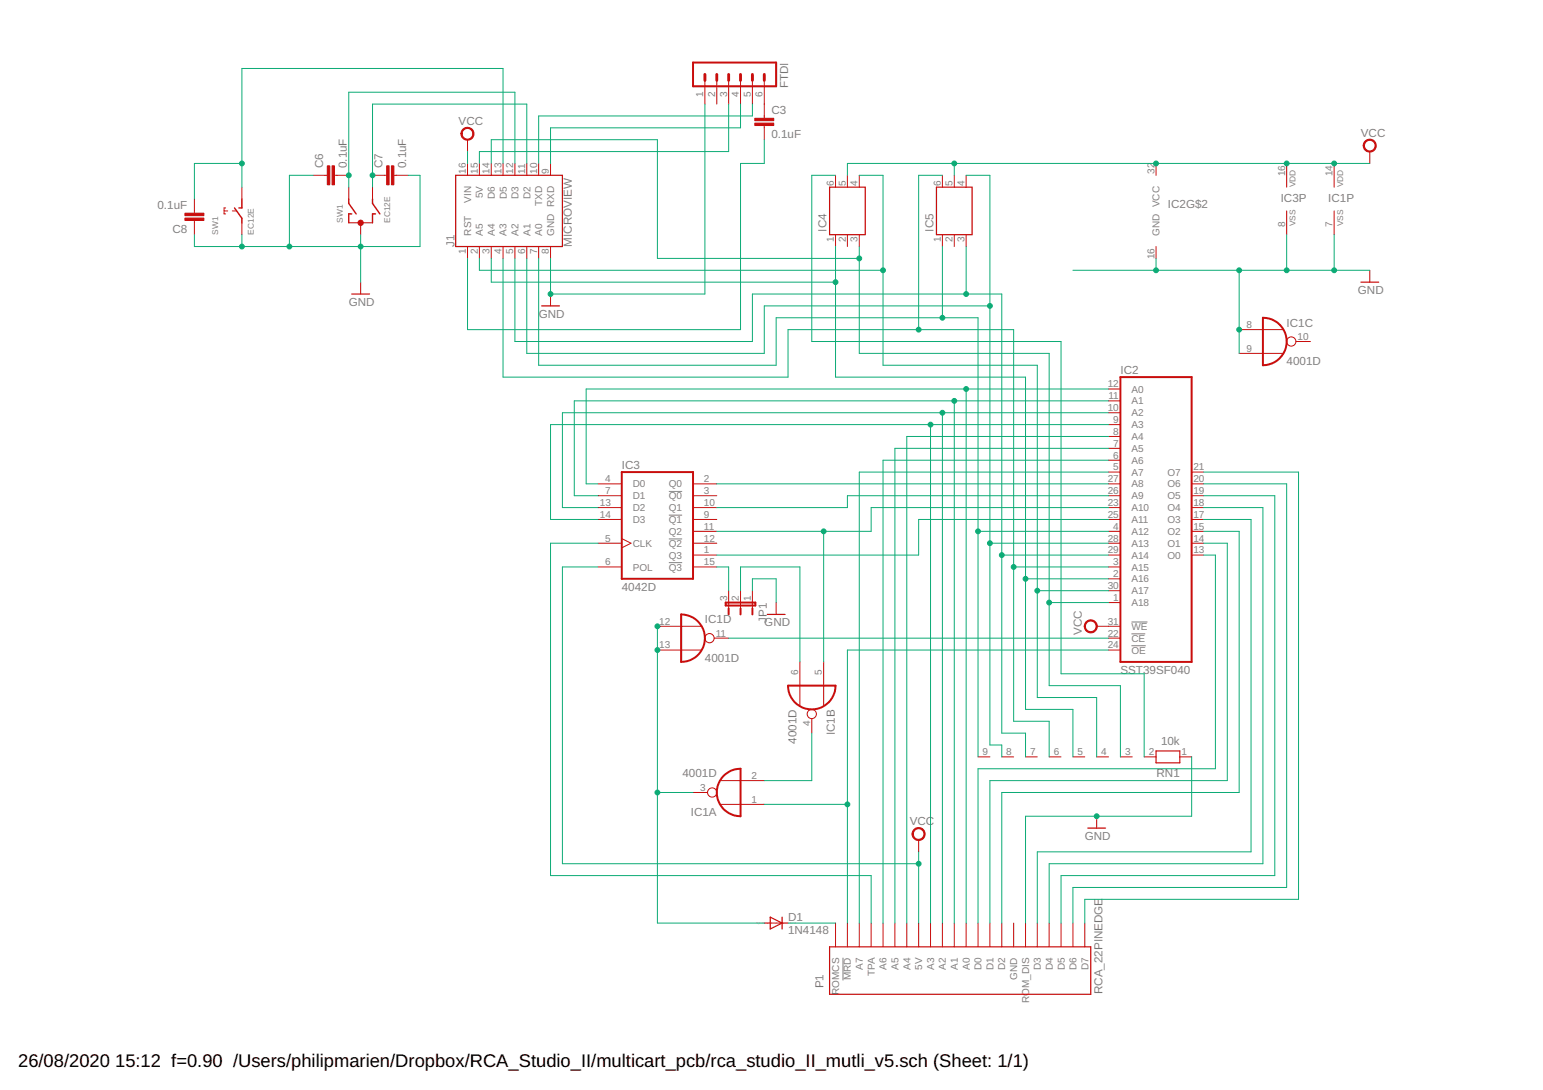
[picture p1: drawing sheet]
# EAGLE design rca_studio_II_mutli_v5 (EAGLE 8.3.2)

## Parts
C3  0.1uF  C-EUC0805  [C0805]
C6  0.1uF  C-EUC0805  [C0805]
C7  0.1uF  C-EUC0805  [C0805]
C8  0.1uF  C-EUC0805  [C0805]
D1  1N4148  1N4148DO35-7  [DO35-7]
FTDI  MA06-1  [MA06-1]
IC1  4001D  [SO14]
IC2  SST39SF040  [S32]
IC3  4042D  [SO16]
IC4  HEXENCODERHEXENCODER  [HEXENCODER]
IC5  HEXENCODERHEXENCODER  [HEXENCODER]
J1  MICROVIEW  MICROVIEW-16ND  [MV-DIP16-NODIMENSION]
JP1  JP2E  [JP2]
P1  RCA_22PINEDGE  [RCA_22PINEDGE]
RN1  10k  RN08  [RN-9]
SW1  EC12E  EC12E_SW  [ALPS_EC12E_SW]

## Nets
A0: IC2.12(A0) IC3.4(D0) P1.11(A0)
A1: IC2.11(A1) IC3.7(D1) P1.12(A1)
A2: IC2.10(A2) IC3.13(D2) P1.13(A2)
A3: IC2.9(A3) IC3.14(D3) P1.14(A3)
A4: IC2.8(A4) P1.16(A4)
A5: IC2.7(A5) P1.17(A5)
A6: IC2.6(A6) P1.18(A6)
A7: IC2.5(A7) P1.20(A7)
A8: IC2.27(A8) IC3.2(Q0)
A9: IC2.26(A9) IC3.10(Q1)
A10: IC1.5(B:I0) IC2.23(A10) IC3.11(Q2)
A11: IC2.25(A11) IC3.1(Q3)
A12: IC2.4(A12) IC5.1 J1.7(A0) RN1.9
A13: IC2.28(A13) IC5.4 J1.6(A1) RN1.8
A14: IC2.29(A14) IC5.3 J1.5(A2) RN1.7
A15: IC2.3(A15) IC5.6 J1.4(A3) RN1.6
A16: IC2.2(A16) IC4.1 J1.3(A4) RN1.5
A17: IC2.30(A17) IC4.4 J1.2(A5) RN1.4
A18: IC2.1(A18) IC4.3 J1.14(D6) RN1.3
GND: C6.1 C7.2 C8.1 FTDI.1 IC1.7(P:VSS) IC1.8(C:I0) IC1.9(C:I1) IC2.16(GND) IC3.8(VSS) J1.8(GND) JP1.1 P1.6(ROM_DIS) RN1.1 SW1.C SW1.E
N$1: IC1.11(D:O) IC2.22(!CE)
N$2: IC2.21(O7) P1.1(D7)
N$3: IC2.20(O6) P1.2(D6)
N$4: IC2.19(O5) P1.3(D5)
N$5: IC2.18(O4) P1.4(D4)
N$6: IC2.17(O3) P1.5(D3)
N$7: IC2.15(O2) P1.8(D2)
N$8: IC2.14(O1) P1.9(D1)
N$9: IC2.13(O0) P1.10(D0)
N$10: C6.2 J1.12(D3) SW1.A
N$11: IC1.1(A:I0) IC2.24(!OE) P1.21(!MRD)
N$12: C7.1 J1.11(D2) SW1.B
N$13: IC1.2(A:I1) IC1.4(B:O)
N$14: D1.A IC1.3(A:O) IC1.12(D:I0) IC1.13(D:I1)
N$15: C8.2 J1.13(D5) SW1.D
N$16: IC3.15(!Q3) JP1.3
N$17: FTDI.3 J1.15(5V)
N$18: FTDI.4 J1.9(RXD)
N$19: FTDI.5 J1.10(TXD)
N$20: C3.2 J1.1(RST)
N$21: C3.1 FTDI.6
N$22: IC1.6(B:I1) JP1.2
N$28: D1.C P1.22(ROMCS)
N$36: IC4.6 RN1.2
N$45: IC3.5(CLK) P1.19(TPA)
VCC: IC1.14(P:VDD) IC2.31(!WE) IC2.32(VCC) IC3.6(POL) IC3.16(VDD) IC4.5(C2) IC5.5(C2) J1.16(VIN) P1.15(5V)
Unconnected: FTDI.2 IC1.10(C:O) IC3.3(!Q0) IC3.9(!Q1) IC3.12(!Q2) IC4.2(C1) IC5.2(C1) P1.7(GND) SW1.GND1(G) SW1.GND2(G)
